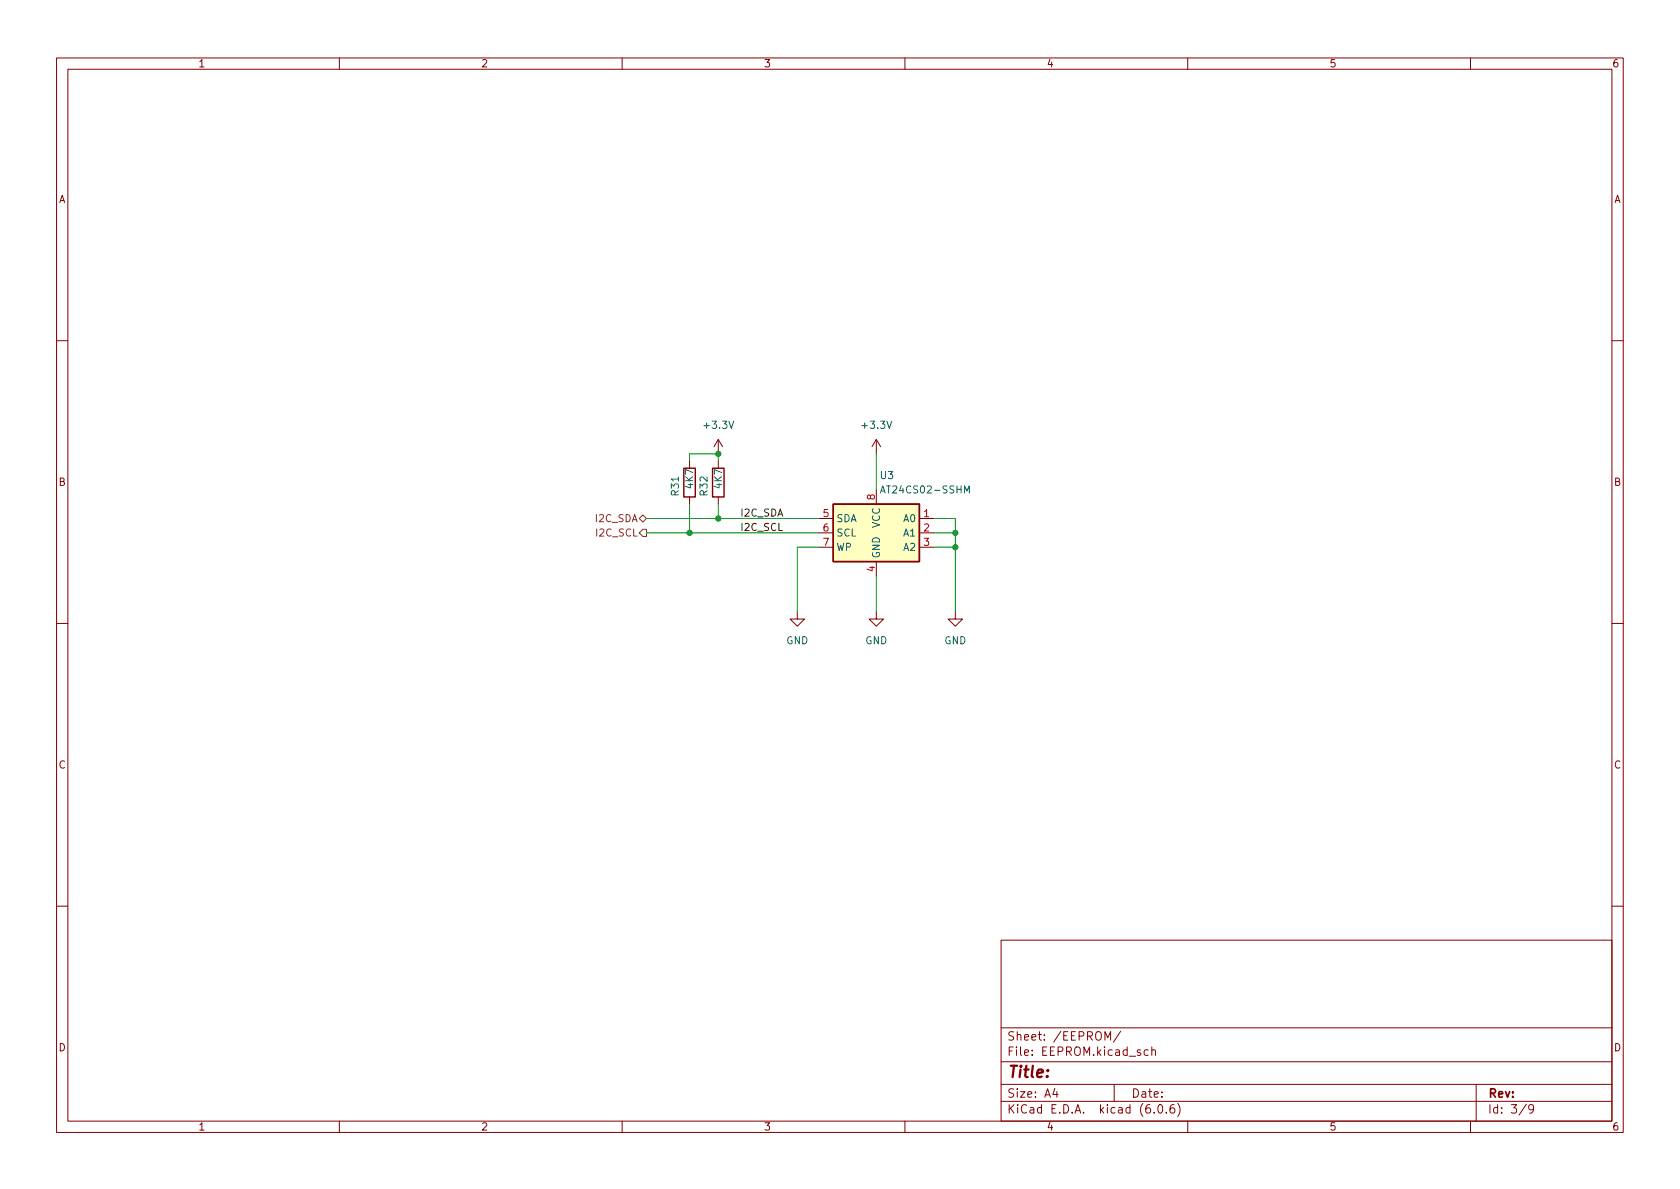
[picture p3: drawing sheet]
<svg xmlns="http://www.w3.org/2000/svg" width="297mm" height="210mm" viewBox="0 0 297 210" stroke-linecap="round" stroke-linejoin="round" font-family="sans-serif">
<g fill="none" stroke="#840000" stroke-width=".18">
<path d="M10 10.2h277v190.1h-277zM12 12.2h273v186.1h-273zM60 10.2v2M110 10.2v2M160 10.2v2M210 10.2v2M260 10.2v2M10 60.2h2M127 77.7v2.6M127 77.7l-.8 1.3M127 77.7l.8 1.3M154.9 77.7v2.6"/>
<path d="M154.9 77.7l-.7 1.3M154.9 77.7l.8 1.3M285 60.2h2M121.9 81.5v1.3M121.9 87.9v1.2M127 81.5v1.3M127 87.9v1.2M144.8 91.7h2.5M144.8 94.2h2.5M144.8 96.8h2.5M154.9 86.6v2.5M154.9 99.3v2.5"/>
<path d="M162.6 91.7h2.5M162.6 94.2h2.5M162.6 96.8h2.5M10 110.2h2M141 108.2v1.3h1.2l-1.2 1.2-1.3-1.2h1.3M154.9 108.2v1.3h1.3l-1.3 1.2-1.2-1.2h1.2M168.9 108.2v1.3h1.3l-1.3 1.2-1.3-1.2h1.3M285 110.2h2M10 160.2h2M177 166.3h108v32h-108zM285 160.2h2M60 198.3v2"/>
<path d="M110 198.3v2M160 198.3v2M177 194.8h108M177 191.8h108M177 187.8h108M177 181.8h108M186.5 192.5l-.4 1h1M186.9 193v1M195.4 183.9v-1.5l.5 1.1 .5-1.1v1.5M197 191.8v3M198.1 182.4l-1.2 1.9M203 185.7l-.4-.1-.3 .3v.4l.1 .3h.6"/>
<path d="M203.6 185.8l.3-.2 .3 .1 .1 .9M203.6 185.1v1.5M204.1 196.7v.1M204.9 195.4l.2-.1a.81 .81 0 0 1 .6 .7 .81 .81 0 0 1-.3 .8h-.2a.81 .81 0 0 1-.6-.6 .81 .81 0 0 1 .3-.8zM206.2 196.7v.1M207.6 195.3a.59 .59 0 0 0-.7 .7v.5l.1 .3h.4l.2-.1 .1-.5-.1-.2-.5-.1-.2 .3M208.2 195.1a1.72 1.72 0 0 1 0 2.3M210 198.3v2M260 198.3v2M261 191.8v6.5M269.9 195.3l-1.3 1.9M271.2 196l-.3 .3h-.3l-.3-.3 .1-.6 .5-.1 .2 .2a.99 .99 0 0 1-.4 1.3h-.3"/>
</g>
<path d="M147.3 89.1h15.3v10.2h-15.3z" fill="#ffffc2" stroke="#ffffc2" stroke-width=".18"/>
<path d="M120.9 82.8h2v5.1h-2zM126 82.8h2v5.1h-2zM147.3 89.1h15.3v10.2h-15.3z" fill="none" stroke="#840000" stroke-width=".25"/>
<path d="M155.7 87.2l.4-1.3 .4 1.3M155.8 86.8h.6M170.5 87.2v-1.3l.5 .9 .4-.9v1.3" fill="none" stroke="#006464" stroke-width=".18"/>
<path d="M113 91.7l.7-.6 .6 .6-.6 .6zM113.7 93.6h.6v1.3h-.6l-.7-.7z" fill="none" stroke="#725600" stroke-width=".18"/>
<path d="M114.3 91.7h30.5M114.3 94.2h30.5M121.9 81.5v-1.2h5.1v1.2M121.9 89.1v5.1M127 89.1v2.6M144.8 96.8h-3.8v11.4M154.9 80.3v6.3M165.1 91.7h3.8v16.5M165.1 94.2h3.8M165.1 96.8h3.8M154.9 101.8v6.4" fill="none" stroke="#009600" stroke-width=".18"/>
<g fill="#009600" stroke="#009600" stroke-width=".18">
<circle cx="127" cy="80.3" r=".46"/>
<circle cx="127" cy="91.7" r=".46"/>
<circle cx="121.9" cy="94.2" r=".46"/>
<circle cx="168.9" cy="94.2" r=".46"/>
<circle cx="168.9" cy="96.8" r=".46"/>
</g>
<text font-size="2.8" fill="#840000" x="178" y="190.6">Title:</text>
<g font-size="2.1" fill="#840000">
<text x="178" y="184">Sheet: /EEPROM/</text>
<text x="178" y="186.7">File: EEPROM.kicad_sch</text>
<text x="178" y="196.9">KiCad E.D.A. kicad (6.0.6)</text>
<text x="178" y="194.1">Size: A4</text>
<text x="200" y="194.1">Date:</text>
<text x="263" y="194.1">Rev:</text>
<text x="263" y="196.9">Id: 3/9</text>
</g>
<g font-size="1.8" fill="#840000">
<text x="35" y="11.9">1</text>
<text x="85" y="11.9">2</text>
<text x="135" y="11.9">3</text>
<text x="185" y="11.9">4</text>
<text x="235" y="11.9">5</text>
<text x="285" y="11.9">6</text>
<text x="10.3" y="35.9">A</text>
<text x="285.3" y="35.9">A</text>
<text x="10.3" y="85.9">B</text>
<text x="285.3" y="85.9">B</text>
<text x="10.3" y="135.9">C</text>
<text x="285.3" y="135.9">C</text>
<text x="10.3" y="185.9">D</text>
<text x="285.3" y="185.9">D</text>
<text x="35" y="199.9">1</text>
<text x="85" y="199.9">2</text>
<text x="135" y="199.9">3</text>
<text x="185" y="199.9">4</text>
<text x="235" y="199.9">5</text>
<text x="285" y="199.9">6</text>
</g>
<g font-size="1.8" fill="#006464">
<text x="124.7" y="75.8">+3.3V</text>
<text x="152.6" y="75.8">+3.3V</text>
<text x="120" y="87.6" transform="rotate(-90 120 87.6)">R31</text>
<text x="122.6" y="86.3" transform="rotate(-90 122.6 86.3)">4K7</text>
<text x="125.1" y="87.6" transform="rotate(-90 125.1 87.6)">R32</text>
<text x="127.6" y="86.3" transform="rotate(-90 127.6 86.3)">4K7</text>
<text x="155.7" y="84.7">U3</text>
<text x="156.4" y="87.2">AT24CS02-SSHM</text>
<text x="147.8" y="92.3">SDA</text>
<text x="147.8" y="94.9">SCL</text>
<text x="155.6" y="93.4" transform="rotate(-90 155.6 93.4)">VCC</text>
<text x="159.8" y="92.3">A0</text>
<text x="159.8" y="94.9">A1</text>
<text x="147.8" y="97.4">WP</text>
<text x="155.6" y="98.8" transform="rotate(-90 155.6 98.8)">GND</text>
<text x="159.8" y="97.4">A2</text>
<text x="139" y="113.9">GND</text>
<text x="153" y="113.9">GND</text>
<text x="166.9" y="113.9">GND</text>
</g>
<g font-size="1.8" fill="#a90000">
<text x="154.7" y="88.4" transform="rotate(-90 154.7 88.4)">8</text>
<text x="145.6" y="91.4">5</text>
<text x="145.6" y="94">6</text>
<text x="163.3" y="91.4">1</text>
<text x="163.3" y="94">2</text>
<text x="145.6" y="96.5">7</text>
<text x="154.7" y="101.1" transform="rotate(-90 154.7 101.1)">4</text>
<text x="163.3" y="96.5">3</text>
</g>
<g font-size="1.8" fill="#725600">
<text x="105.4" y="92.3">I2C_SDA</text>
<text x="105.6" y="94.9">I2C_SCL</text>
</g>
<g font-size="1.8" fill="#0f0f0f">
<text x="130.8" y="93.9">I2C_SCL</text>
<text x="130.8" y="91.3">I2C_SDA</text>
</g>
</svg>
